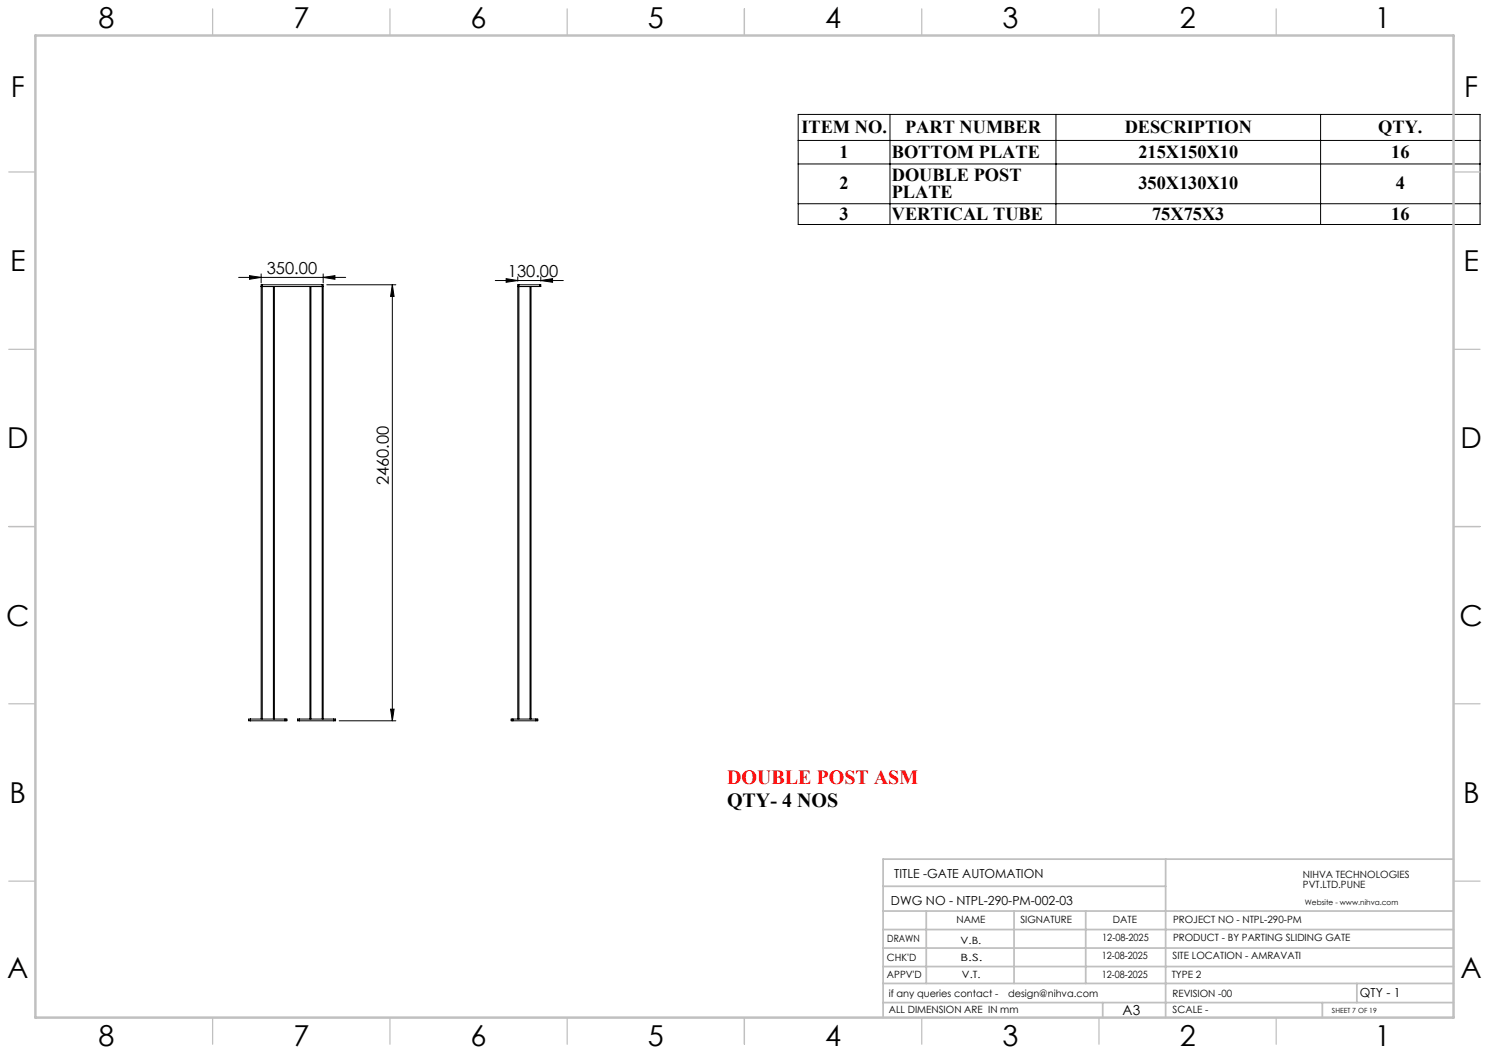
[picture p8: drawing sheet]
<svg xmlns="http://www.w3.org/2000/svg" width="420mm" height="297mm" viewBox="0 0 420 297" stroke-linecap="round" stroke-linejoin="round" font-family="sans-serif">
<g fill="none" stroke="#000" stroke-width=".28">
<path d="M225.1 32.3h192.4v31h-192.4zM225.1 39.6h192.4M251 32.3v31M297.9 32.3v31M372.5 32.3v31M225.1 46.2h192.4M225.1 57.5h192.4M67.3 78.2h30.2M70.4 77.7l3.3 .5-3.3 .6zM73.7 77.3v2.5M91.2 78.2l3.3-.5v1.1zM91.2 77.3v2.5"/>
<path d="M139.7 79.1h19.2M142.8 78.6l3.2 .5-3.2 .5zM146 78.1v1.2M152.5 79.1l3.4-.5v1zM152.5 78.1v1.2M73.7 80.8h.3zM74 80.3h-.3v122.5M74 80.3v122.5M74 80.8h16.9M74 80.3h16.9M77.1 80.8v122M77.4 80.8v122"/>
<path d="M87.4 80.8v122M87.7 80.8v122M90.9 80.3h.3v122.5M90.9 80.8h.3zM90.9 80.3v122.5M92.2 80.3h19.5M110.7 80.3v123M110.7 80.3l.5 3.3h-1zM146.1 80.8h.3zM146.4 80.3h-.3v122.5M146.4 80.8h5.9M146.4 80.3h5.9"/>
<path d="M146.4 80.3v122.5M149.5 80.8v122M149.8 80.8v122M152.3 80.3h.2v.5h-.2M152.3 80.3v.5M70.7 202.8h-.5v.5h.5M70.7 203.3h9.7M70.7 202.8v.5M70.7 202.8h9.7M80.4 202.8h.5v.5h-.5M80.4 202.8v.5M84.4 202.8h-.5v.5h.5"/>
<path d="M84.4 203.3h9.8M84.4 202.8h9.8M84.4 202.8v.5M94.2 202.8h.5v.5h-.5M94.2 202.8v.5M95.7 203.3h16M110.2 200h1l-.5 3.3zM144.7 202.8h-.5v.5h.5M144.7 203.3h6.5M144.7 202.8h6.5M144.7 202.8v.5M151.2 202.8h.5v.5h-.5"/>
<path d="M151.2 202.8v.5"/>
</g>
<g fill="none" stroke="#c0c0c0" stroke-width=".35">
<path d="M60 2.5v7.5M110 2.5v7.5M160 2.5v7.5M210 2.5v7.5M260 2.5v7.5M310 2.5v7.5M360 2.5v7.5M2.5 48.5h7.5M410 48.5h7.5M2.5 98.5h7.5M410 98.5h7.5M2.5 148.5h7.5"/>
<path d="M410 148.5h7.5M2.5 198.5h7.5M410 198.5h7.5M2.5 248.5h7.5M410 248.5h7.5M60 287v7.5M110 287v7.5M160 287v7.5M210 287v7.5M260 287v7.5M310 287v7.5M360 287v7.5"/>
</g>
<g fill="none" stroke="#c0c0c0" stroke-width=".5">
<path d="M249.1 257h160.9M249.1 250h79.7M261.3 257v20.4M286 257v20.4M306.2 257v20.4M328.8 242.3v44.7M410 242.3h-160.9v44.7M249.1 272.6h160.9M249.1 267.4h160.9M249.1 262.2h160.9M249.1 277.4h160.9M382.7 277.4v5.4"/>
<path d="M249.1 282.8h160.9M311 282.8v4.2M373 282.8v4.2"/>
</g>
<path d="M10 10h400v277h-400z" fill="none" stroke="#c0c0c0" stroke-width=".7"/>
<g fill="#000">
<path d="M70.4 77.7l3.3 .5-3.3 .6zM91.2 78.2l3.3-.5v1.1z"/>
<path d="M142.8 78.6l3.2 .5-3.2 .5zM152.5 79.1l3.4-.5v1z"/>
<path d="M110.7 80.3l.5 3.3h-1zM110.2 200h1l-.5 3.3z"/>
</g>
<g font-size="8.1">
<text x="27.8" y="8">8</text>
<text x="82.8" y="8">7</text>
<text x="132.8" y="8">6</text>
<text x="182.8" y="8">5</text>
<text x="232.8" y="8">4</text>
<text x="282.8" y="8">3</text>
<text x="332.8" y="8">2</text>
<text x="387.8" y="8">1</text>
<text x="3" y="27.2">F</text>
<text x="413" y="27.2">F</text>
<text x="2.8" y="76.5">E</text>
<text x="412.8" y="76.5">E</text>
<text x="2" y="126.5">D</text>
<text x="412" y="126.5">D</text>
<text x="1.7" y="176.5">C</text>
<text x="411.7" y="176.5">C</text>
<text x="2.7" y="226.5">B</text>
<text x="412.7" y="226.5">B</text>
<text x="2" y="275.7">A</text>
<text x="412" y="275.7">A</text>
<text x="27.8" y="295">8</text>
<text x="82.8" y="295">7</text>
<text x="132.8" y="295">6</text>
<text x="182.8" y="295">5</text>
<text x="232.8" y="295">4</text>
<text x="282.8" y="295">3</text>
<text x="332.8" y="295">2</text>
<text x="387.8" y="295">1</text>
</g>
<text font-size="5.6" fill="#f00" x="205.1" y="221.1">DOUBLE POST ASM</text>
<text font-size="5.6" x="205.1" y="227.7">QTY- 4 NOS</text>
<g font-size="5.2">
<text x="226.1" y="37.5">ITEM NO.</text>
<text x="255.3" y="37.5">PART NUMBER</text>
<text x="317.2" y="37.5">DESCRIPTION</text>
<text x="388.7" y="37.5">QTY.</text>
<text x="236.8" y="44.5">1</text>
<text x="251.5" y="44.5">BOTTOM PLATE</text>
<text x="321.1" y="44.5">215X150X10</text>
<text x="392.4" y="44.5">16</text>
<text x="236.8" y="53.4">2</text>
<text x="251.5" y="51.1">DOUBLE POST</text>
<text x="321.1" y="53.4">350X130X10</text>
<text x="393.7" y="53.4">4</text>
<text x="251.5" y="55.7">PLATE</text>
<text x="236.8" y="61.9">3</text>
<text x="251.5" y="61.9">VERTICAL TUBE</text>
<text x="325" y="61.9">75X75X3</text>
<text x="392.4" y="61.9">16</text>
</g>
<g font-size="4.7">
<text x="75.3" y="77.2">350.00</text>
<text x="143.3" y="78.1">130.00</text>
<text x="109.7" y="136.8" transform="rotate(-90 109.7 136.8)">2460.00</text>
</g>
<text font-size="3.9" x="316.7" y="286.4">A3</text>
<g font-size="3.5">
<text x="252.2" y="247.7">TITLE -GATE AUTOMATION</text>
<text x="251.3" y="255.1">DWG NO - NTPL-290-PM-002-03</text>
<text x="383.6" y="281.1">QTY - 1</text>
</g>
<g font-size="2.8">
<text x="367.5" y="247.7">NIHVA TECHNOLOGIES</text>
<text x="367.5" y="250.5">PVT.LTD.PUNE</text>
<text x="269.8" y="260.4">NAME</text>
<text x="287.8" y="260.4">SIGNATURE</text>
<text x="313.9" y="260.5">DATE</text>
<text x="330.9" y="260.5">PROJECT NO - NTPL-290-PM</text>
<text x="250.3" y="265.7">DRAWN</text>
<text x="270.9" y="266.1">V.B.</text>
<text x="310.9" y="265.5">12-08-2025</text>
<text x="330.9" y="265.5">PRODUCT - BY PARTING SLIDING GATE</text>
<text x="250.2" y="271.1">CHK'D</text>
<text x="250.2" y="275.8">APPV'D</text>
<text x="270.9" y="271.1">B.S.</text>
<text x="271.3" y="275.8">V.T.</text>
<text x="310.8" y="270.6">12-08-2025</text>
<text x="310.8" y="275.8">12-08-2025</text>
<text x="330.5" y="275.8">TYPE 2</text>
<text x="330.7" y="270.6">SITE LOCATION - AMRAVATI</text>
<text x="250.7" y="281.1">if any queries contact -</text>
<text x="284.3" y="281.1">design@nihva.com</text>
<text x="330.7" y="281.1">REVISION -00</text>
<text x="250.7" y="285.6">ALL DIMENSION ARE IN mm</text>
<text x="330.7" y="285.6">SCALE -</text>
</g>
<text font-size="2.1" x="368.1" y="255.1">Website - www.nihva.com</text>
<text font-size="2" x="375.7" y="285.6">SHEET 7 OF 19</text>
</svg>
